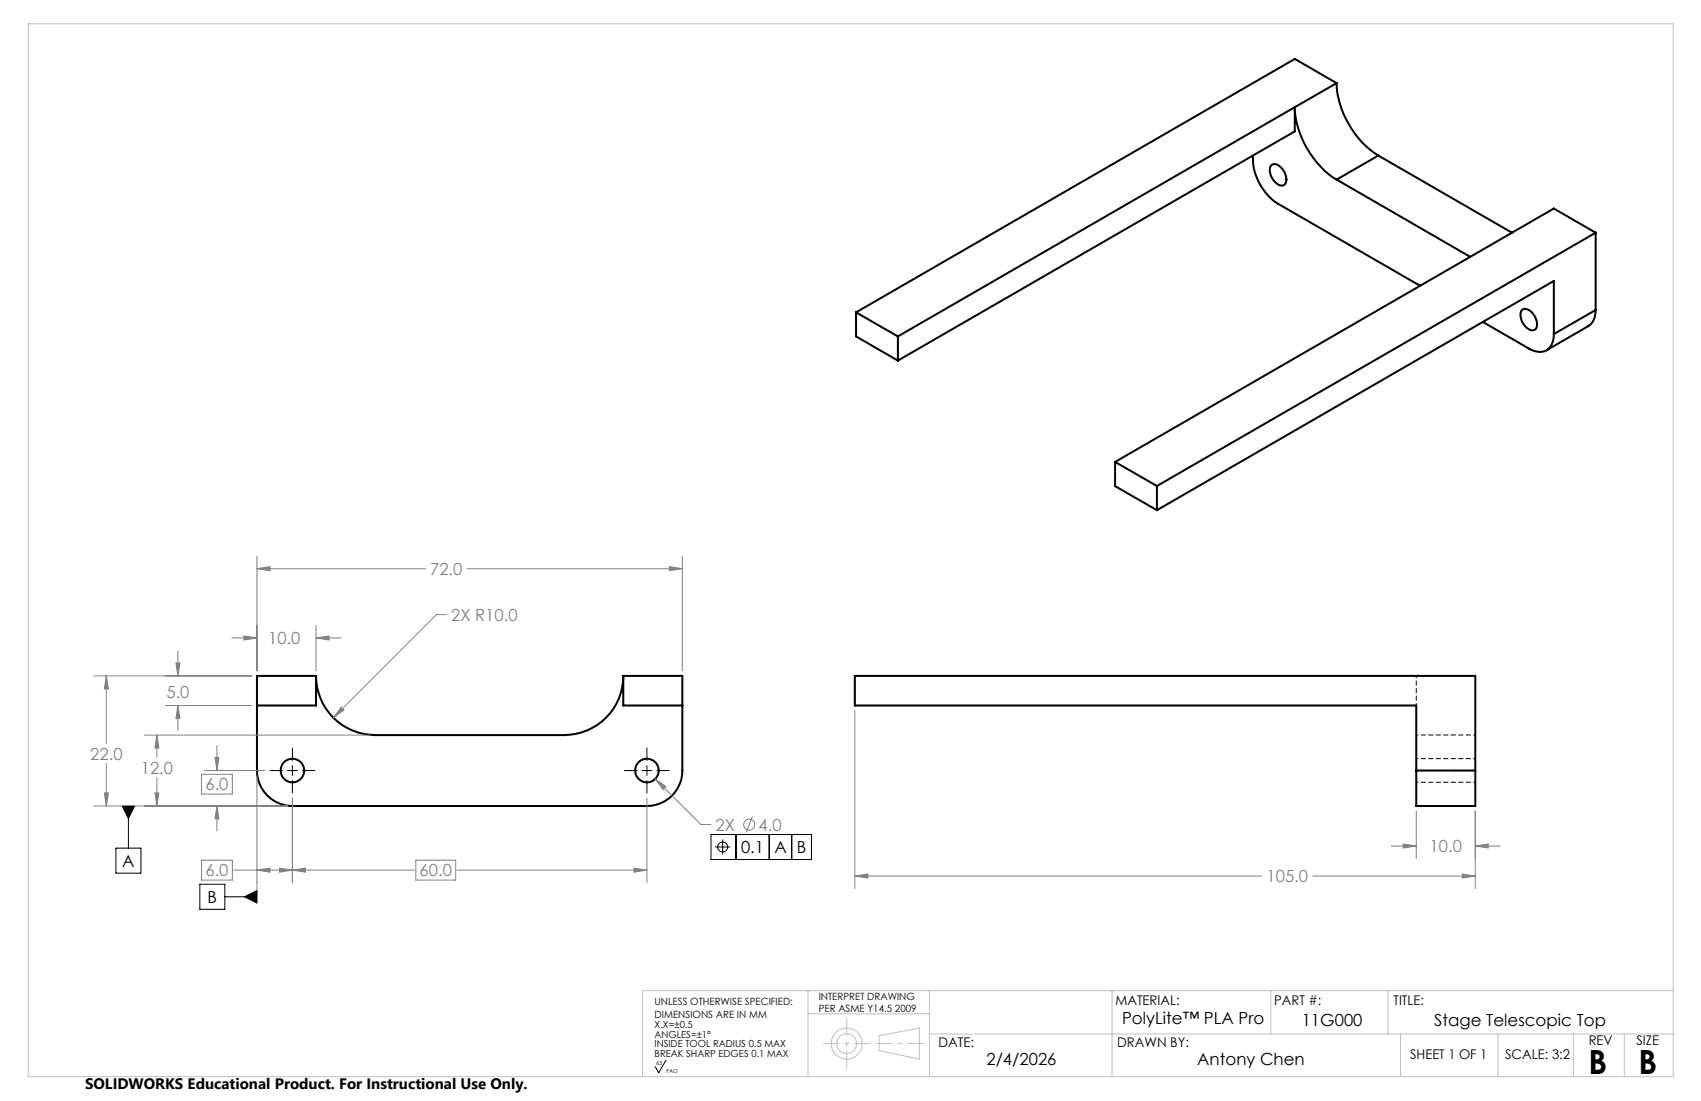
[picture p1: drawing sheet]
<svg xmlns="http://www.w3.org/2000/svg" width="432mm" height="279mm" viewBox="0 0 432 279" stroke-linecap="round" stroke-linejoin="round" font-family="sans-serif">
<g fill="none" stroke="#000" stroke-width=".51">
<path d="M318.1 39.5a14.1 14.1 0 0 0 6.3 12.2l36.1 20.8M328.7 27.2a23.3 23.3 0 0 0 10.6 18.4M328.7 27.2l-100.8 58.2M328.7 27.2v6.1l-100.8 58.2M339.3 21.1a23.6 23.6 0 0 0 10.6 18.4M339.3 21.1l-10.6-6.1-111.4 64.3M339.3 21.1l-10.6 6.1M349.9 39.5l-10.6 6.1M349.9 39.5l33.9 19.6M322.6 42.1a1.59 1.59 0 0 1 2.4 .2 3.8 3.8 0 0 1 1.1 4.5 1.83 1.83 0 0 1-2.5-.6 3.8 3.8 0 0 1-1-4.1zM339.3 45.6l33.9 19.6M383.8 59.1l-100.7 58.1"/>
<path d="M383.8 59.1l10.6-6.2 10.7 6.2M405.1 59.1v19.6M405.1 59.1l-111.4 64.2M217.3 79.3l10.6 6.1M217.3 79.3v6.1l10.6 6.1M386.3 78.8a1.66 1.66 0 0 1 2.4 .3 3.8 3.8 0 0 1 1.1 4.5 2.09 2.09 0 0 1-2.9-1.2l-.8-1.7a2.4 2.4 0 0 1 .2-1.9zM405.1 78.7a4.5 4.5 0 0 1-1.9 4.1l-10.6 6.1M405.1 78.7l-10.7 6.1M227.9 85.4v6.1M376.4 81.7l11.7 6.7a3.8 3.8 0 0 0 5.8-1.1l.5-1.6v-.9M394.4 84.8v-13.5l-100.7 58.2M283.1 117.2l10.6 6.1"/>
<path d="M283.1 117.2v6.2l10.6 6.1M293.7 123.3v6.2M80.2 171.5a15.1 15.1 0 0 0 15 15h48a15 15 0 0 0 15-15M80.2 171.5h-15v24a9 9 0 0 0 9 9h90a9 9 0 0 0 9-9v-24h-15M80.2 171.5v7.5h-15M158.2 171.5v7.5h15M359.5 195.5v9h15v-9M359.5 195.5v-16.5h-142.5v-7.5h157.5v24M359.5 195.5h15"/>
<circle cx="74.2" cy="195.5" r="3"/>
<circle cx="164.2" cy="195.5" r="2.99"/>
</g>
<path d="M359.5 186.5h15M359.5 195.5h15M359.5 198.5h15M374.5 192.5h-15" fill="none" stroke="#000" stroke-width=".25" stroke-dasharray="1.3 .6" stroke-dashoffset=".8" stroke-linecap="butt"/>
<path d="M359.5 179v-7.5" fill="none" stroke="#000" stroke-width=".25" stroke-dasharray="1.3 .6" stroke-dashoffset=".7" stroke-linecap="butt"/>
<g fill="none" stroke="#808080" stroke-width=".25">
<path d="M65.2 144.3l3.3-.5v1zM65.2 141.1v29.2M65.2 144.3h42.8M80.2 158.7v11.6M113.3 156h-2.5l-26.2 26.1M118.6 144.3h54.6M169.9 143.8l3.3 .5-3.3 .5zM173.2 141.1v29.2M23.8 171.5h40.2M27 171.5l.5 3.3h-1zM27 171.5v17.2M42 179h22"/>
<path d="M44.7 168.2h1l-.5 3.3zM45.2 179l.5 3.4h-1zM45.2 165.2v6.3M45.2 179v6.4M58.9 161.9h6.3M61.9 161.4l3.3 .5-3.3 .5zM80.2 161.9l3.3-.5v1zM80.2 161.9h6.4M86.6 179.5l.7 .7-2.7 1.9zM27 193.7v10.8M36.7 186.5h57.2M39.8 186.5l.5 3.3h-1z"/>
<path d="M39.8 186.5v5.7M39.8 197.2v7.3M51.2 196.5h7.8v5h-7.8zM51.9 195.5h15.3M54.6 192.2h1l-.5 3.3zM55.1 189.2v6.3M65.2 196.8v30.8M166.3 197.7l2.8 1.9-.8 .7zM166.3 197.7l11.6 11.5h2.6M217 180.3v45.2M23.8 204.5h49.2M26.5 201.2h1l-.5 3.3z"/>
<path d="M39.3 201.2h1l-.5 3.3zM51.2 218.3h7.8v5h-7.8zM55.1 204.5l.5 3.3h-1zM55.1 204.5v6.4M74.2 202.5v21.5M105.6 218.3h10.1v5h-10.1zM164.2 202.5v21.5M191 207.2l-1.6 4.1M353.2 214.7h6.3M356.2 214.2l3.3 .5-3.3 .5zM359.5 205.8v12.1M374.5 214.7l3.3-.5v1z"/>
<path d="M374.5 205.8v19.7M374.5 214.7h6.4M59.3 220.8h45.9M65.2 220.8l3.3-.5v1zM70.9 220.3l3.3 .5-3.3 .5zM74.2 220.8l3.3-.5v1zM116 220.8h48.2M160.9 220.3l3.3 .5-3.3 .5zM217 222.3l3.3-.5v1zM217 222.3h103.3M333.2 222.3h41.3M371.2 221.8l3.3 .5-3.3 .5z"/>
<circle cx="190.2" cy="209.3" r="1.41"/>
</g>
<g fill="none" stroke="#000" stroke-width=".25">
<path d="M68.5 195.5h3.2M73 195.5h2.5M74.2 189.8v3.2M74.2 194.3v2.5M74.2 198.1v3.2M76.8 195.5h3.1M158.5 195.5h3.2M162.9 195.5h2.6M164.2 189.8v3.2M164.2 194.3v2.5M164.2 198.1v3.2M166.8 195.5h3.1"/>
<path d="M29.4 215.2h6.4v6.4h-6.4zM31 204.5h3.2l-1.6 3.2zM32.6 204.5v10.7M180.5 211.8h25.5v6.3h-25.5zM181.5 214.9h3.8M183.4 213v3.9M186.8 211.8v6.3M195.3 211.8v6.3M201 211.8v6.3M50.7 224.4h6.4v6.4h-6.4zM57.1 227.6h8.1M62.1 227.6l3.1-1.6v3.2z"/>
<path d="M169.1 269.1l-1.9 3.1-.9-1.5"/>
<circle cx="183.4" cy="214.9" r="1.27"/>
</g>
<g fill="none" stroke="#c0c0c0" stroke-width=".25">
<path d="M7.2 6h417.5v267.2h-417.5zM205.1 251.4v21.7M205.1 257.3h30.8M235.9 251.4v21.8M282.3 251.4v21.8M322.6 251.4v11M352.3 251.4v11M424.7 251.4h-261.6v21.8M223.2 262.8l10.2-1.9v7.9l-10.2-2.2zM235.9 262.4h188.8M355.5 262.4v10.8M380.3 262.4v10.8"/>
<path d="M399.5 262.4v10.8M412.3 262.4v10.8"/>
<circle cx="214.9" cy="264.8" r="3.9"/>
<circle cx="214.9" cy="264.8" r="2.52"/>
</g>
<path d="M214.9 258.3v13.1" fill="none" stroke="#c0c0c0" stroke-width=".25" stroke-dasharray="15.2 1.3 1.3 1.3" stroke-dashoffset="10.6" stroke-linecap="butt"/>
<path d="M208.9 264.8h12.1" fill="none" stroke="#c0c0c0" stroke-width=".25" stroke-dasharray="15.2 1.3 1.3 1.3" stroke-dashoffset="11.1" stroke-linecap="butt"/>
<path d="M222.2 264.8h12.4" fill="none" stroke="#c0c0c0" stroke-width=".25" stroke-dasharray="15.2 1.3 1.3 1.3" stroke-dashoffset="10.9" stroke-linecap="butt"/>
<path d="M31 204.5h3.2l-1.6 3.2zM62.1 227.6l3.1-1.6v3.2z" fill="#000"/>
<path d="M54.6 192.2h1l-.5 3.3zM55.1 204.5l.5 3.3h-1zM26.5 201.2h1l-.5 3.3zM27 171.5l.5 3.3h-1zM45.2 179l.5 3.4h-1zM44.7 168.2h1l-.5 3.3zM61.9 161.4l3.3 .5-3.3 .5zM80.2 161.9l3.3-.5v1zM169.9 143.8l3.3 .5-3.3 .5zM65.2 144.3l3.3-.5v1zM86.6 179.5l-2 2.6 2.7-1.9zM166.3 197.7l2 2.6 .8-.7zM39.8 186.5l.5 3.3h-1zM39.3 201.2h1l-.5 3.3zM70.9 220.3l3.3 .5-3.3 .5zM65.2 220.8l3.3-.5v1zM74.2 220.8l3.3-.5v1zM160.9 220.3l3.3 .5-3.3 .5zM217 222.3l3.3-.5v1zM371.2 221.8l3.3 .5-3.3 .5zM356.2 214.2l3.3 .5-3.3 .5zM374.5 214.7l3.3-.5v1z" fill="#808080"/>
<g font-size="8.5">
<text x="403.2" y="272.6">B</text>
<text x="415.9" y="272.6">B</text>
</g>
<g font-size="4.2" fill="#808080">
<text x="109.2" y="145.9">72.0</text>
<text x="114.5" y="157.6">2X R10.0</text>
<text x="68.1" y="163.5">10.0</text>
<text x="42.3" y="177.1">5.0</text>
<text x="22.9" y="192.8">22.0</text>
<text x="35.7" y="196.3">12.0</text>
<text x="52.2" y="200.6">6.0</text>
<text x="181.7" y="210.8">2X</text>
<text x="192.5" y="210.8">4.0</text>
<text x="362.9" y="216.3">10.0</text>
<text x="52.2" y="222.4">6.0</text>
<text x="106.5" y="222.4">60.0</text>
<text x="321.5" y="223.9">105.0</text>
</g>
<g font-size="4.2">
<text x="31" y="220">A</text>
<text x="188.1" y="216.5">0.1</text>
<text x="196.6" y="216.5">A</text>
<text x="202.3" y="216.5">B</text>
<text x="52.7" y="229.2">B</text>
<text x="284.8" y="259.9">PolyLite™ PLA Pro</text>
<text x="330.4" y="260.3">11G000</text>
<text x="364.1" y="260.3">Stage Telescopic Top</text>
<text x="250.4" y="270.4">2/4/2026</text>
<text x="303.9" y="270.4">Antony Chen</text>
</g>
<text font-size="3.8" x="21.6" y="276.3">SOLIDWORKS Educational Product. For Instructional Use Only.</text>
<g font-size="3.4">
<text x="283.1" y="255">MATERIAL:</text>
<text x="323.4" y="255">PART #:</text>
<text x="353.8" y="255">TITLE:</text>
<text x="238.3" y="265.8">DATE:</text>
<text x="283.6" y="265.8">DRAWN BY:</text>
<text x="358" y="268.8">SHEET 1 OF 1</text>
<text x="382.1" y="268.8">SCALE: 3:2</text>
<text x="403.3" y="265.2">REV</text>
<text x="415.4" y="265.2">SIZE</text>
</g>
<g font-size="2.5">
<text x="166.2" y="255.1">UNLESS OTHERWISE SPECIFIED:</text>
<text x="207.8" y="253.8">INTERPRET DRAWING</text>
<text x="207.8" y="256.7">PER ASME Y14.5 2009</text>
<text x="166.2" y="258.4">DIMENSIONS ARE IN MM</text>
<text x="166.2" y="260.9">X.X=±0.5</text>
<text x="166.2" y="263.4">ANGLES=±1°</text>
<text x="166.2" y="265.8">INSIDE TOOL RADIUS 0.5 MAX</text>
<text x="166.2" y="268.3">BREAK SHARP EDGES 0.1 MAX</text>
</g>
<g font-size="1.4">
<text x="166.6" y="270.3">63</text>
<text x="169.2" y="272.2">FAO</text>
</g>
</svg>
